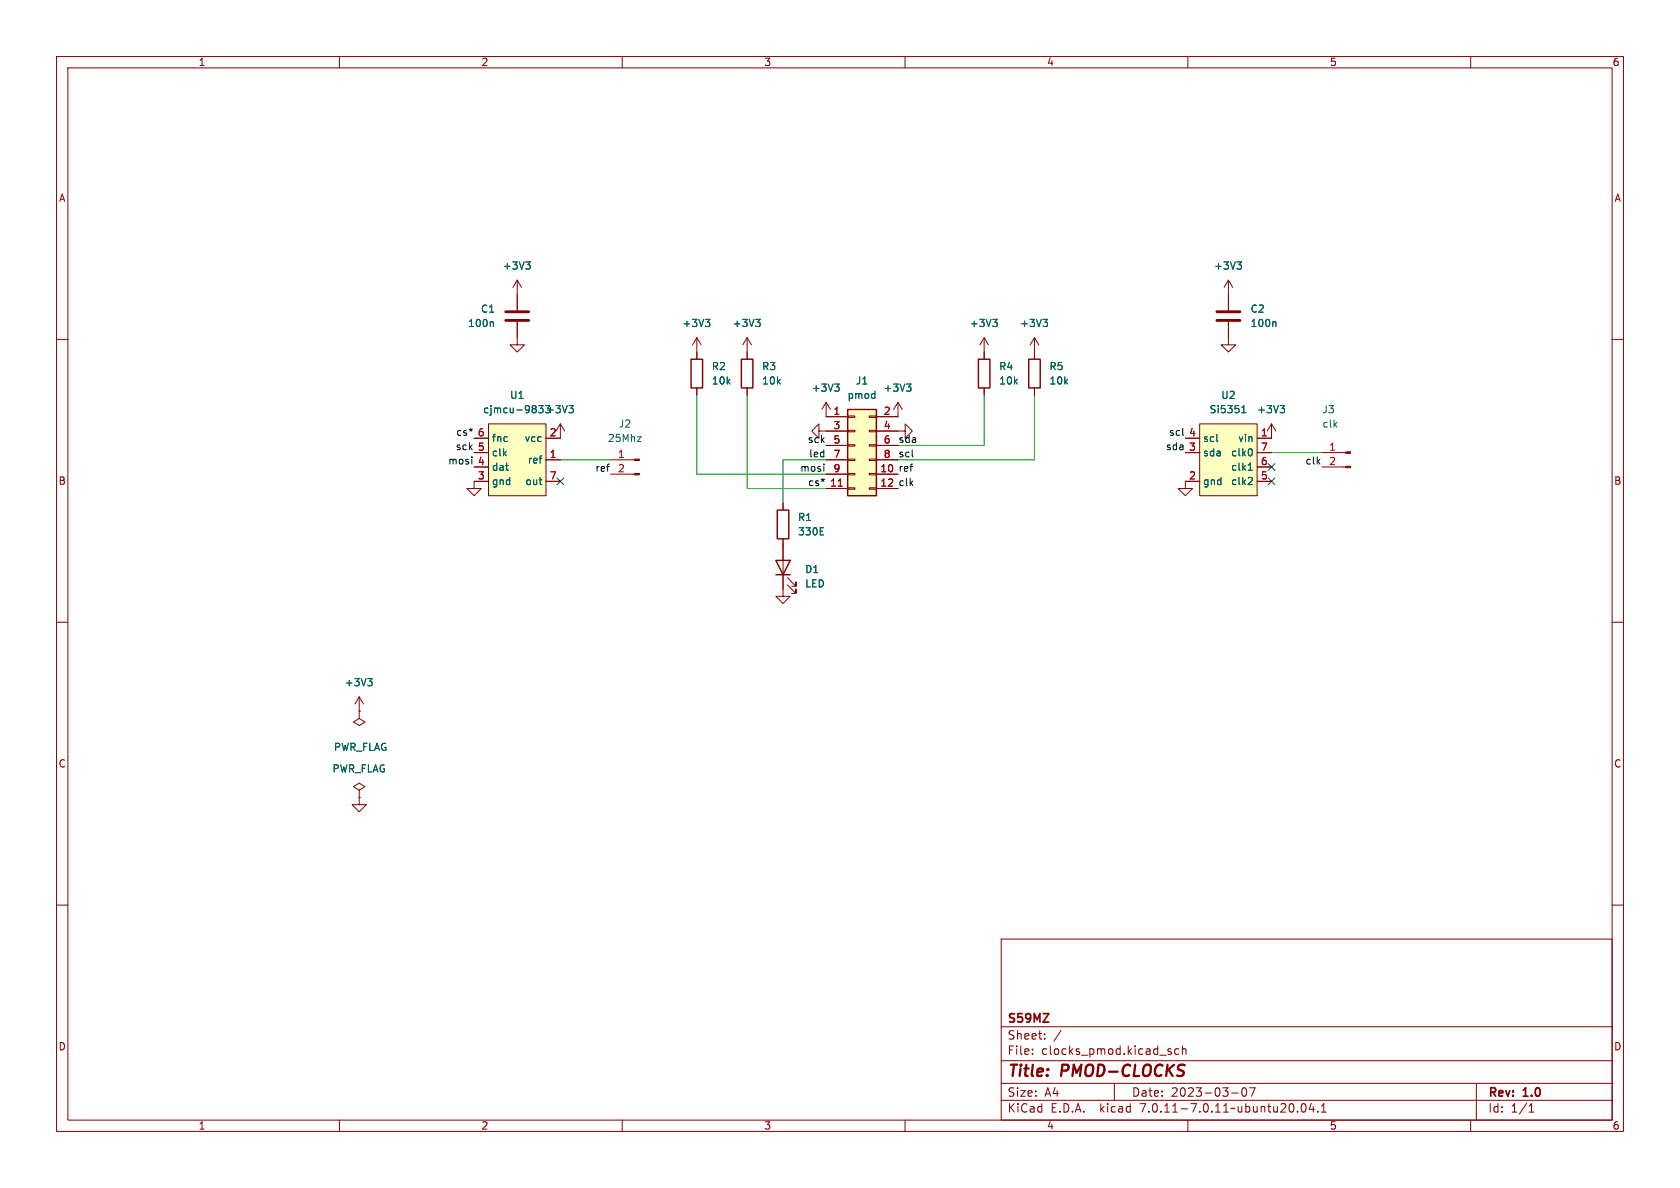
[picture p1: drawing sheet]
<svg xmlns="http://www.w3.org/2000/svg" width="297mm" height="210mm" viewBox="0 0 297 210" stroke-linecap="round" stroke-linejoin="round" font-family="sans-serif">
<g fill="none" stroke="#840000" stroke-width=".18">
<path d="M10 10h277v190h-277zM12 12h273v186h-273zM60 10v2M110 10v2M160 10v2M210 10v2M260 10v2M10 60h2M91.4 56.9v4.1h-1.2l1.2 1.2 1.3-1.2h-1.3M91.4 49.5l.8 1.3M91.4 49.5v5.4M91.4 49.5l-.7 1.3"/>
<path d="M123.2 59.7l-.8 1.3M123.2 59.7v3.8M123.2 59.7l.8 1.3M132.1 59.7l-.8 1.3M132.1 59.7v3.8M132.1 59.7l.7 1.3M174 59.7v3.8M174 59.7l-.8 1.3M174 59.7l.8 1.3M182.9 59.7l-.8 1.3M182.9 59.7v3.8M182.9 59.7l.7 1.3"/>
<path d="M217.2 56.9v4.1h1.2l-1.2 1.2-1.3-1.2h1.3M217.2 49.5v5.4M217.2 49.5l-.8 1.3M217.2 49.5l.7 1.3M285 60h2M83.8 77.5h2.6M86.4 74.9h10.1v12.7h-10.1zM99.1 74.9v2.6h-2.6M99.1 74.9l.7 1.3M99.1 74.9l-.8 1.3M123.2 68.6v1.3M132.1 68.6v1.3"/>
<path d="M144.8 76.2v1.3l-1.3-1.3 1.3-1.3v1.3h5.1M146 71.1l-.7 1.3M146 71.1v2.6h3.9M146 71.1l.8 1.3M146 78.7h3.9M149.9 78.6h1.2v.3h-1.2zM149.9 76.1h1.2v.2h-1.2zM149.9 73.5h1.2v.3h-1.2zM153.7 78.6h1.2v.3h-1.2zM153.7 76.1h1.2v.2h-1.2zM153.7 73.5h1.2v.3h-1.2zM154.9 76.2h5.1v-1.3l1.3 1.3-1.3 1.3v-1.3"/>
<path d="M154.9 78.7h3.8M158.7 71.1v2.6h-3.8M158.7 71.1l-.7 1.3M158.7 71.1l.8 1.3M174 68.6v1.3M182.9 68.6v1.3M209.5 77.5h2.6M212.1 74.9h10.1v12.7h-10.1zM224.8 74.9v2.6h-2.6M224.8 74.9l-.8 1.3M224.8 74.9l.8 1.3M83.8 82.6h2.6"/>
<path d="M83.8 80h2.6M86.4 85.1h-2.6v1.3h-1.3l1.3 1.2 1.3-1.2h-1.3M96.5 81.3h2.6M96.5 85.1h2.6M107.9 83.8h4.3M107.9 81.3h4.3M138.4 95.3v10.1h1.3l-1.3 1.3-1.2-1.3h1.2M138.4 88.9v1.3M146 83.8h3.9M146 81.3h3.9M146 86.4h3.9M149.9 86.2h1.2v.3h-1.2z"/>
<path d="M149.9 83.7h1.2v.2h-1.2zM149.9 81.2h1.2v.2h-1.2zM153.7 86.2h1.2v.3h-1.2zM153.7 83.7h1.2v.2h-1.2zM153.7 81.2h1.2v.2h-1.2zM154.9 83.8h3.8M154.9 81.3h3.8M154.9 86.4h3.8M209.5 80h2.6M212.1 85.1h-2.6v1.3h-1.2l1.2 1.2 1.3-1.2h-1.3M222.2 85.1h2.6M222.2 82.6h2.6"/>
<path d="M222.2 80h2.6M233.7 82.6h4.2M233.7 80h4.2M10 110h2M139.2 103.4l1.5 1.5v-.8v.8h-.7M139.2 102.1l1.5 1.5v-.7v.7h-.7M285 110h2M63.5 139.7l1-.6-1-.7-1 .7 1 .6v1.3M63.5 125.7v1.3l-1 .6 1 .7 1-.7-1-.6M63.5 125.7h.1M63.5 123.2l-.8 1.3M63.5 123.2v2.5"/>
<path d="M63.5 123.2l.8 1.3M10 160h2M63.5 141h.1M63.5 141v1.2h1.3l-1.3 1.3-1.3-1.3h1.3M285 160h2M177 166h108v32h-108zM60 198v2M110 198v2M160 198v2M177 194.5h108M177 191.5h108M177 187.5h108"/>
<path d="M177 181.5h108M182.5 186.3v.1M182.5 185.5v.1M184.7 183.6v.1M184.7 182.8v.1M187.6 182.1l-1.3 2M197 191.5v3M206.7 185.9l.3 .1 .1 .2-.2 .2h-.3M206.7 185.4l.3 .1M208.4 185.5l-.4-.1-.3 .3v.4l.1 .2h.6M209 185.5l.2-.1 .4 .1 .1 .9M209 184.9v1.5"/>
<path d="M210 198v2M217.7 193.2h1.2M219.7 192.4l.2-.1a.81 .81 0 0 1 .6 .6 .81 .81 0 0 1-.3 .8l-.2 .1a.81 .81 0 0 1-.3-1.4zM220.9 192.3h1l-.7 1.5M229.4 196.5v.1M230.2 195.2l.2-.1a.81 .81 0 0 1 .6 .6 .81 .81 0 0 1-.3 .8l-.2 .1a.81 .81 0 0 1-.3-1.4zM231.8 195l-.3 1.1h.9M232.2 195.6v1M233 196.5v.1M233.6 196.6h.9M233.6 195.5l.4-.4v1.5M260 198v2"/>
<path d="M261 191.5v6.5M270.3 196.6h.9M270.3 195.5l.4-.4v1.5"/>
</g>
<g fill="#840000" stroke="#840000" stroke-width=".18">
<path d="M112.2 83.7h.8v.2h-.8z"/>
<path d="M112.2 81.2h.8v.2h-.8z"/>
<path d="M237.9 82.4h.9v.3h-.9z"/>
<path d="M237.9 79.9h.9v.2h-.9z"/>
</g>
<g fill="none" stroke="#006464" stroke-width=".18">
<path d="M87 56.9l.2 .2v.6M93 46.3h.7l-.4 .5M93.5 46.8l.2 .2v.3l-.2 .3M124.7 56.5h.8l-.4 .4M125.2 56.9l.3 .3v.3l-.3 .2M133.6 56.5h.8l-.4 .4M134.1 56.9l.3 .3v.3l-.3 .2M175.5 56.5h.8l-.4 .4M176 56.9l.3 .3v.3l-.3 .2M184.4 56.5h.8l-.4 .4M184.9 56.9l.3 .3v.3l-.3 .2M218.7 46.3h.8l-.5 .5"/>
<path d="M219.2 46.8l.3 .2v.3l-.3 .3M225.4 56.9l.2 .2v.6M95.2 71.7h.8l-.4 .5h.3M95.2 72.8l.2 .2 .5-.1M100.6 71.7h.8l-.5 .5M101.1 72.2l.3 .2v.3l-.3 .3M112.7 77.2h.6l-.6 .8h.6M147.6 67.9h.7l-.4 .5M148.1 68.4l.2 .2v.3l-.2 .3M160.3 67.9h.7l-.4 .5M160.8 68.4l.2 .2v.3l-.2 .3M215.2 78h.1"/>
<path d="M219.5 73h.8M219.5 72.1l.4-.4v1.3M221.2 79.4l.2 .4-.2 .7M226.3 71.7h.8l-.4 .5M226.8 72.2l.3 .2v.3l-.3 .3M145 94.6h.6M145 93.3h.6M220.7 83.1h.7M220.9 82l.1-.1v1.2M221.2 84.4l.2 .2-.1 .3-.7 .8h.8M65 120h.8l-.4 .4M65.6 120.4l.2 .3v.3l-.2 .2"/>
</g>
<path d="M89.4 56.6h4.1M89.4 55.1h4.1M215.1 56.6h4.1M215.1 55.1h4.1" fill="none" stroke="#840000" stroke-width=".51"/>
<g fill="#ffffc2" stroke="#ffffc2" stroke-width=".18">
<path d="M149.9 72.4h5v15.2h-5z"/>
<path d="M86.4 74.9h10.1v12.7h-10.1z"/>
<path d="M212.1 74.9h10.1v12.7h-10.1z"/>
</g>
<path d="M122.2 63.5h2v5.1h-2zM131.1 63.5h2v5.1h-2zM149.9 72.4h5v15.2h-5zM173 63.5h2v5.1h-2zM181.9 63.5h2v5.1h-2zM137.2 99.1h2.5l-1.3 2.5zM137.4 90.2h2v5.1h-2zM137.2 101.6h2.5" fill="none" stroke="#840000" stroke-width=".25"/>
<path d="M148.2 85.9h.7" fill="none" stroke="#a90000" stroke-width=".18"/>
<path d="M83.5 75.9l-.3 .1M209.1 76.9l.2 .1M83.4 80.8v.1M83.4 81.2v.8M145.6 82v.2M145.6 82.5v.8M145.8 84.8l-.3 .1M161.3 80.7l.2 .1" fill="none" stroke="#0f0f0f" stroke-width=".18"/>
<path d="M123.2 69.9v13.9h22.8M132.1 69.9v16.5h13.9M174 69.9v8.8h-15.3M182.9 69.9v11.4h-24.2M99.1 81.3h8.8M146 81.3h-7.6v7.6M224.8 80h8.9" fill="none" stroke="#009600" stroke-width=".18"/>
<path d="M98.5 84.5l1.2 1.2M99.7 84.5l-1.2 1.2M224.2 81.9l1.2 1.3M224.2 84.5l1.2 1.2M225.4 81.9l-1.2 1.3M225.4 84.5l-1.2 1.2" fill="none" stroke="#000084" stroke-width=".18"/>
<g font-size="2.8" fill="#840000">
<text x="178" y="190.9">Title:</text>
<text x="187.7" y="190.9">PMOD-CLOCKS</text>
</g>
<g font-size="2.1" fill="#840000">
<text x="178" y="184">Sheet:</text>
<text x="178" y="181.2">S59MZ</text>
<text x="178" y="186.7">File:</text>
<text x="184.1" y="186.7">clocks_pmod.kicad_sch</text>
<text x="178" y="196.9">KiCad</text>
<text x="178" y="194.1">Size:</text>
<text x="184.7" y="194.1">A4</text>
<text x="185.7" y="196.9">E.D.A.</text>
<text x="194.6" y="196.9">kicad</text>
<text x="200" y="194.1">Date:</text>
<text x="201.8" y="196.9">7.0.11-7.0.11~ubuntu20.04.1</text>
<text x="207" y="194.1">2023-03-07</text>
<text x="263" y="194.3">Rev:</text>
<text x="263" y="196.9">Id:</text>
<text x="267.1" y="196.9">1/1</text>
<text x="269.4" y="194.3">1.0</text>
</g>
<g font-size="1.8" fill="#840000">
<text x="35" y="11.9">1</text>
<text x="85" y="11.9">2</text>
<text x="135" y="11.9">3</text>
<text x="185" y="11.9">4</text>
<text x="235" y="11.9">5</text>
<text x="285" y="11.9">6</text>
<text x="10.3" y="35.9">A</text>
<text x="285.3" y="35.9">A</text>
<text x="10.3" y="85.9">B</text>
<text x="285.3" y="85.9">B</text>
<text x="10.3" y="135.9">C</text>
<text x="285.3" y="135.9">C</text>
<text x="10.3" y="185.9">D</text>
<text x="285.3" y="185.9">D</text>
<text x="35" y="199.9">1</text>
<text x="85" y="199.9">2</text>
<text x="135" y="199.9">3</text>
<text x="185" y="199.9">4</text>
<text x="235" y="199.9">5</text>
<text x="285" y="199.9">6</text>
</g>
<g font-size="1.8" fill="#006464">
<text x="88.8" y="47.9">+3V3</text>
<text x="214.5" y="47.9">+3V3</text>
<text x="82.6" y="58">100n</text>
<text x="84.9" y="55.5">C1</text>
<text x="120.5" y="58">+3V3</text>
<text x="129.4" y="58">+3V3</text>
<text x="171.3" y="58">+3V3</text>
<text x="180.2" y="58">+3V3</text>
<text x="221" y="55.5">C2</text>
<text x="221" y="58">100n</text>
<text x="125.7" y="65.6">R2</text>
<text x="134.6" y="65.6">R3</text>
<text x="176.5" y="65.6">R4</text>
<text x="185.4" y="65.6">R5</text>
<text x="90.1" y="70.7">U1</text>
<text x="125.7" y="68.2">10k</text>
<text x="134.6" y="68.2">10k</text>
<text x="143.4" y="69.4">+3V3</text>
<text x="149.7" y="70.7">pmod</text>
<text x="151.2" y="68.2">J1</text>
<text x="156.1" y="69.4">+3V3</text>
<text x="176.5" y="68.2">10k</text>
<text x="185.4" y="68.2">10k</text>
<text x="215.8" y="70.7">U2</text>
<text x="85.3" y="73.3">cjmcu-9833</text>
<text x="96.4" y="73.3">+3V3</text>
<text x="109.3" y="75.8">J2</text>
<text x="213.7" y="73.3">Si5351</text>
<text x="222.1" y="73.3">+3V3</text>
<text x="233.7" y="73.3">J3</text>
<text x="233.7" y="75.8">clk</text>
<text x="86.9" y="83.4">dat</text>
<text x="86.9" y="80.9">clk</text>
<text x="86.9" y="78.3">fnc</text>
<text x="92.7" y="78.3">vcc</text>
<text x="93.2" y="82.1">ref</text>
<text x="107.4" y="78.3">25Mhz</text>
<text x="212.6" y="80.9">sda</text>
<text x="212.6" y="78.3">scl</text>
<text x="217.5" y="83.4">clk1</text>
<text x="217.5" y="80.9">clk0</text>
<text x="218.8" y="78.3">vin</text>
<text x="86.9" y="86">gnd</text>
<text x="92.8" y="86">out</text>
<text x="212.6" y="86">gnd</text>
<text x="217.5" y="86">clk2</text>
<text x="141" y="92.3">R1</text>
<text x="141" y="94.8">330E</text>
<text x="142.2" y="101.5">D1</text>
<text x="142.2" y="104.1">LED</text>
<text x="60.9" y="121.5">+3V3</text>
<text x="58.7" y="136.8">PWR_FLAG</text>
<text x="58.9" y="132.9">PWR_FLAG</text>
</g>
<g font-size="1.8" fill="#0f0f0f">
<text x="80.5" y="77.1">cs*</text>
<text x="206.6" y="77.1">scl</text>
<text x="79.1" y="82.2">mosi</text>
<text x="80.5" y="79.7">sck</text>
<text x="105.1" y="83.5">ref</text>
<text x="141.4" y="83.5">mosi</text>
<text x="142.7" y="78.4">sck</text>
<text x="142.9" y="80.9">led</text>
<text x="158.7" y="83.5">ref</text>
<text x="158.7" y="80.9">scl</text>
<text x="158.7" y="78.4">sda</text>
<text x="206" y="79.7">sda</text>
<text x="230.7" y="82.2">clk</text>
<text x="142.8" y="86">cs*</text>
<text x="158.7" y="86">clk</text>
</g>
<g font-size="1.8" fill="#a90000">
<text x="84.4" y="77.2">6</text>
<text x="97.1" y="77.2">2</text>
<text x="147.2" y="73.4">1</text>
<text x="147.2" y="75.9">3</text>
<text x="156.1" y="73.4">2</text>
<text x="156.1" y="75.9">4</text>
<text x="210.1" y="77.2">4</text>
<text x="222.8" y="77.2">1</text>
<text x="84.4" y="82.3">4</text>
<text x="84.4" y="79.8">5</text>
<text x="97.1" y="81">1</text>
<text x="109.1" y="81">1</text>
<text x="109.1" y="83.6">2</text>
<text x="147.2" y="78.5">5</text>
<text x="147.2" y="81">7</text>
<text x="147.2" y="83.6">9</text>
<text x="155.5" y="83.6">10</text>
<text x="156.1" y="78.5">6</text>
<text x="156.1" y="81">8</text>
<text x="210.1" y="79.8">3</text>
<text x="222.8" y="82.3">6</text>
<text x="222.8" y="79.8">7</text>
<text x="234.9" y="79.8">1</text>
<text x="234.9" y="82.3">2</text>
<text x="84.4" y="84.8">3</text>
<text x="97.1" y="84.8">7</text>
<text x="146.6" y="86.1">11</text>
<text x="155.5" y="86.1">12</text>
<text x="210.1" y="84.8">2</text>
<text x="222.8" y="84.8">5</text>
</g>
</svg>
